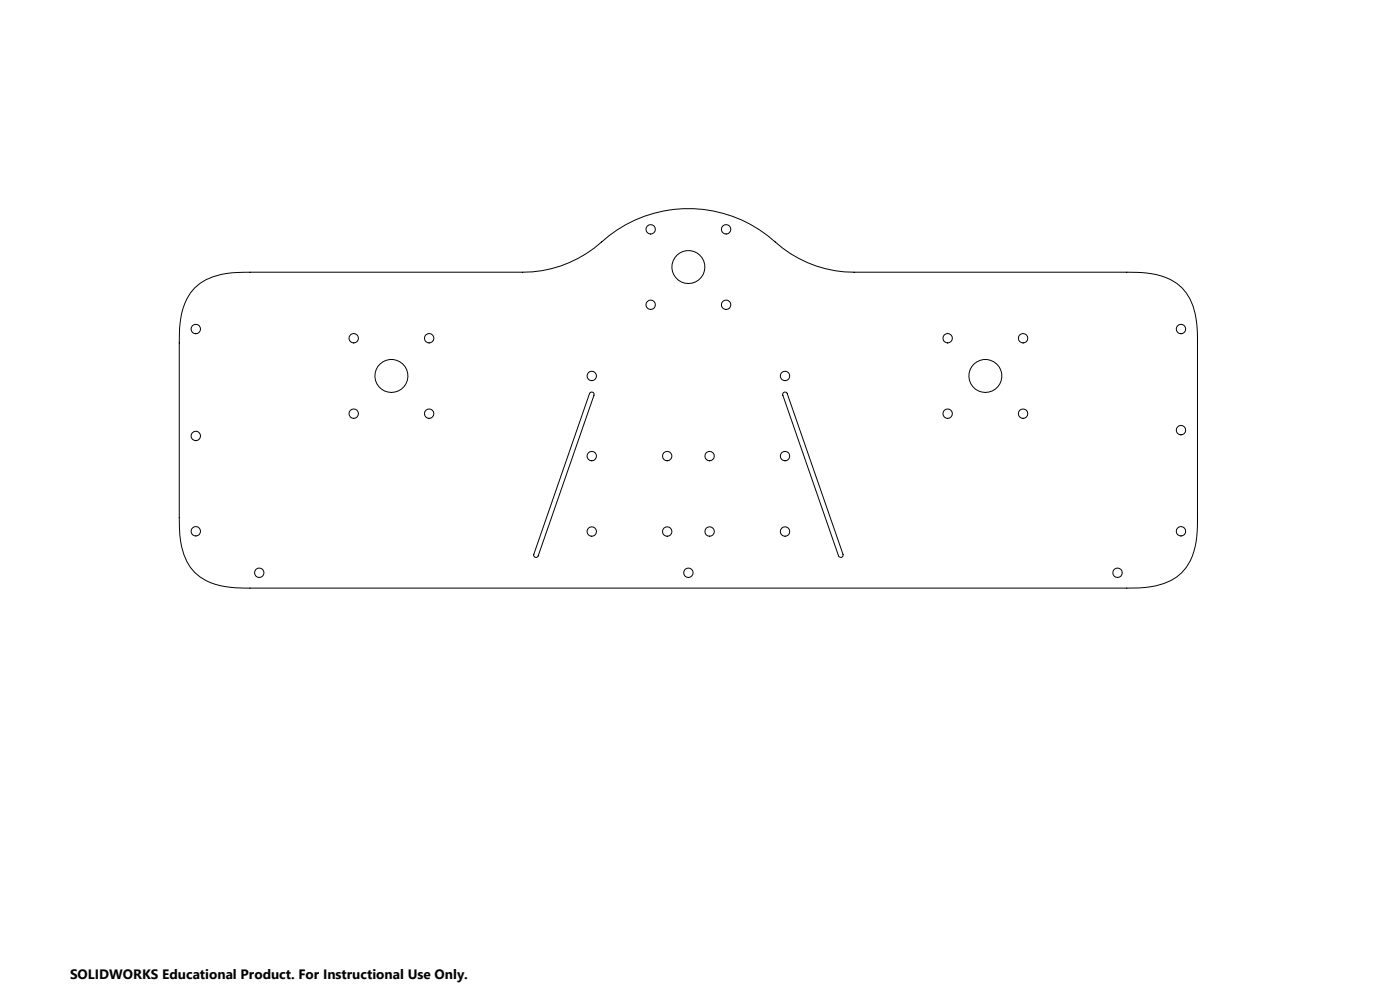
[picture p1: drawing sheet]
<svg xmlns="http://www.w3.org/2000/svg" width="594mm" height="420mm" viewBox="0 0 594 420" stroke-linecap="round" stroke-linejoin="round" font-family="sans-serif">
<g fill="none" stroke="#000" stroke-width=".42">
<path d="M82.7 122.1a26.8 26.8 0 0 1 18.3-6.5l120.8-.1a49.8 49.8 0 0 0 33.5-12.9 55 55 0 0 1 73.6 0 50 50 0 0 0 33.5 12.9h115.7a36.3 36.3 0 0 1 21.2 4.7 22.9 22.9 0 0 1 8.5 17.7l.3 4.9v76.7a35.4 35.4 0 0 1-4.8 21.2 22.8 22.8 0 0 1-17.6 8.6l-7.6 .2h-372a41.8 41.8 0 0 1-18.6-3.2 20.3 20.3 0 0 1-10.9-16.7l-.5-10.1v-74a36.3 36.3 0 0 1 4.7-21.2zM250.3 166.6l.7-.3 .7 .3 .3 1.1-23.6 68.1a.99 .99 0 0 1-1.3 .7 .99 .99 0 0 1-.6-1.3zM332.4 166.6l.7-.3 .9 .7 23.7 68.2a1 1 0 0 1-.7 1.2 1 1 0 0 1-1.2-.6l-23.7-68.1z"/>
<circle cx="276.1" cy="97.3" r="2"/>
<circle cx="308.1" cy="97.3" r="2"/>
<circle cx="292.1" cy="113.3" r="7"/>
<circle cx="83.1" cy="139.6" r="2"/>
<circle cx="276.1" cy="129.3" r="1.99"/>
<circle cx="308.1" cy="129.3" r="1.99"/>
<circle cx="501.1" cy="139.6" r="2"/>
<circle cx="150.1" cy="143.5" r="2"/>
<circle cx="166.1" cy="159.5" r="7"/>
<circle cx="182.1" cy="143.5" r="2.01"/>
<circle cx="251.1" cy="159.5" r="1.99"/>
<circle cx="333.1" cy="159.5" r="2"/>
<circle cx="402.1" cy="143.5" r="2.01"/>
<circle cx="418.1" cy="159.5" r="7"/>
<circle cx="434.1" cy="143.5" r="2.01"/>
<circle cx="150.1" cy="175.5" r="2"/>
<circle cx="182.1" cy="175.5" r="2.01"/>
<circle cx="402.1" cy="175.5" r="2.01"/>
<circle cx="434.1" cy="175.5" r="2.01"/>
<circle cx="83.1" cy="185" r="2"/>
<circle cx="251.1" cy="193.5" r="2"/>
<circle cx="283.1" cy="193.5" r="2.01"/>
<circle cx="301.1" cy="193.5" r="2.01"/>
<circle cx="333.1" cy="193.5" r="2.01"/>
<circle cx="501.1" cy="182.5" r="2"/>
<circle cx="83.1" cy="225.4" r="1.99"/>
<circle cx="251.1" cy="225.5" r="2"/>
<circle cx="283.1" cy="225.5" r="2.01"/>
<circle cx="301.1" cy="225.5" r="2.01"/>
<circle cx="333.1" cy="225.5" r="2.01"/>
<circle cx="501.1" cy="225.4" r="1.99"/>
<circle cx="110" cy="243" r="2"/>
<circle cx="292.1" cy="243" r="2.01"/>
<circle cx="474.1" cy="243" r="2.01"/>
</g>
<text font-size="5.8" x="29.7" y="415.3">SOLIDWORKS Educational Product. For Instructional Use Only.</text>
</svg>
